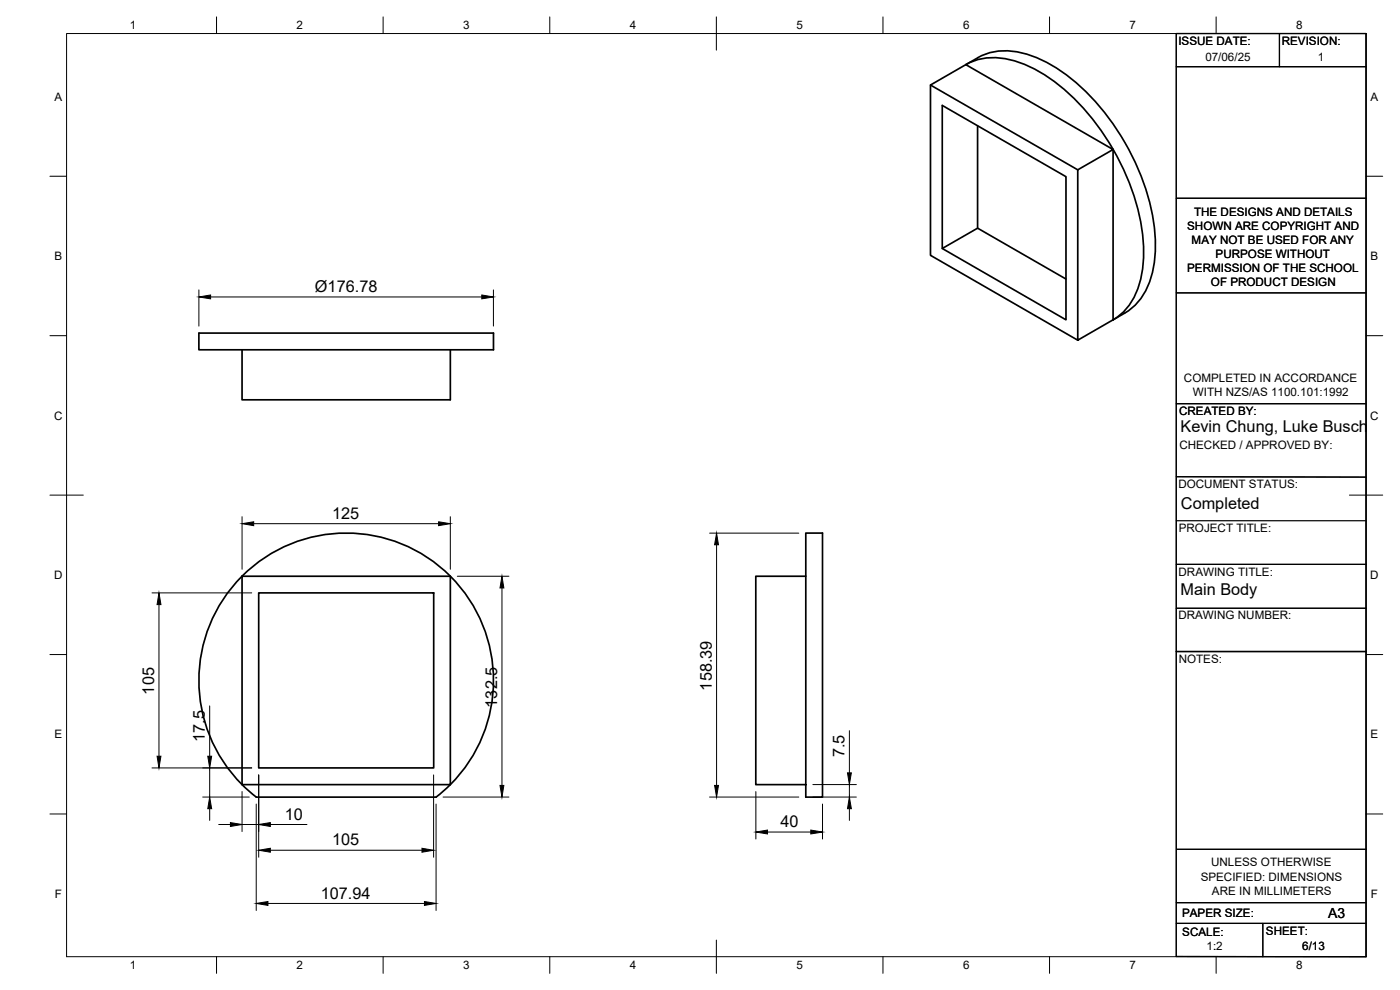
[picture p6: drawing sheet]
<svg xmlns="http://www.w3.org/2000/svg" width="420mm" height="297mm" viewBox="0 0 420 297" stroke-linecap="round" stroke-linejoin="round" font-family="sans-serif">
<!-- layer: Visible -->
<path d="M289.9 19.4a20 20 0 0 1 18.1 .1 57.5 57.5 0 0 1 24.5 22.8 63.3 63.3 0 0 1 10.7 35.6 23.6 23.6 0 0 1-6.3 16l-2.9 2.1M289.9 19.4a20.6 20.6 0 0 1 10.2-4.1 30.4 30.4 0 0 1 19.5 6.8 71.2 71.2 0 0 1 26.9 46.8 30.4 30.4 0 0 1-3.8 20.3 15.7 15.7 0 0 1-5.1 4.7l-3.6 2.1M279.3 25.5l44.1 25.5M293.4 37.7v30.8M334.1 44.9l-44.2-25.5-10.6 6.1v51.1l44.1 25.5 10.7-6.1v-51.1l-10.7 6.1v51.1M282.8 74.6l37.1 21.4v-43l-37.1-21.4v43l10.6-6.1 26.5 15.2M59.7 99.9h88.4v5.1h-88.4zM72.6 105v15h62.5v-15M72.6 172.9a44.2 44.2 0 0 1 64.5 2.1 44.2 44.2 0 0 1-6.2 64.2h-54a44.2 44.2 0 0 1-4.3-66.3zM72.6 172.9h62.5v62.5h-62.5zM77.6 177.9h52.6v52.5h-52.6zM241.8 172.9v-13h5v79.3h-5v-66.3h-15v62.5h15" fill="none" stroke="#000" stroke-width=".51"/>
<!-- layer: BORDER -->
<g fill="none" stroke="#000" stroke-width=".3">
<path d="M20 10.1h390v276.9h-390zM65 5.1v5M115 5.1v5M165 5.1v5M215 5.1v10M265 5.1v5M315 5.1v5M365 5.1v5M15 52.9h5M410 52.9h5M15 100.7h5M410 100.7h5"/>
<path d="M15 148.6h10M405 148.6h10M15 196.4h5M410 196.4h5M15 244.2h5M410 244.2h5M65 287v5M115 287v5M165 287v5M215 282.1v9.9M265 287v5M315 287v5"/>
<path d="M365 287v5"/>
</g>
<!-- layer: TITLEBLOCK -->
<g fill="none" stroke="#000" stroke-width=".36">
<path d="M353 10.1h57v276.9h-57zM384 10.1v9.9M353 20h57M353 59.5h57M353 87.9h57M353 121.1h57M353 156.2h57M353 143l57 .2M353 169.3h57M353 195.5h57M353 182.5h57M353.1 254.8h57"/>
<path d="M353 270.8h56.9M353 277.1h57M379 277.1v9.9"/>
</g>
<!-- layer: FD_Dimensions -->
<g fill="none" stroke="#000" stroke-width=".3">
<path d="M59.7 87v10.8M63.2 89.1h81.4M148.1 87v10.8M72.6 155v15.8M76.1 157.1h55.5M135.1 155v15.8M213 160h26.7M45.6 177.9h29.9M137.2 172.9h15.5M150.6 176.4v59.3M215.1 163.5v72.2M47.7 181.4v45.5"/>
<path d="M62.9 211.8v15.1M254.9 219.2v12.7M45.6 230.4h29.9M60.8 239.1h14M62.9 230.4v8.7M72.6 237.5v12M77.6 232.5v24.7M130.1 232.5v24.7M133 239.1h19.7M213 239.1h26.7M226.8 237.5v14.2M243.9 239.1h13.1"/>
<path d="M243.9 235.4h13.1M254.9 235.4v3.7M62.9 242.6v3.6M65.6 247.4h3.6M72.6 247.4h5M76.9 241.2v32M81.1 247.4h11M81.1 255.1h45.5M130.9 241.2v32M230.3 249.6h13M246.8 241.2v10.5M254.9 242.6v3.6"/>
<path d="M80.4 271.1h47"/>
</g>
<g fill="#000" stroke="#000" stroke-width=".3">
<path d="M59.7 89.1l3.5-.6v1.2zM144.6 88.5l3.5 .6-3.5 .6zM72.6 157.1l3.5-.5v1.1zM131.6 156.6l3.5 .5-3.5 .6zM150.6 172.9l.6 3.5h-1.1zM215.1 160l.5 3.5h-1.1zM47.7 177.9l.6 3.5h-1.2zM47.1 226.9h1.2l-.6 3.5zM62.4 226.9h1.1l-.6 3.5zM150.1 235.7h1.1l-.6 3.4zM214.5 235.7h1.1l-.5 3.4zM254.3 231.9h1.2l-.6 3.5z"/>
<path d="M62.9 239.1l.6 3.5h-1.1zM69.2 246.8l3.4 .6-3.4 .6zM77.6 247.4l3.5-.6v1.2zM77.6 255.1l3.5-.6v1.2zM126.6 254.5l3.5 .6-3.5 .6zM226.8 249.6l3.5-.5v1.1zM243.3 249.1l3.5 .5-3.5 .6zM254.9 239.1l.6 3.5h-1.2zM76.9 271.1l3.5-.6v1.2zM127.4 270.5l3.5 .6-3.5 .6z"/>
</g>
<g font-size="4.9">
<text x="94.5" y="87.6">Ø176.78</text>
<text x="354.3" y="129.7">Kevin Chung, Luke Busch</text>
<text x="99.7" y="155.7">125</text>
<text x="354.4" y="152.8">Completed</text>
<text x="354.3" y="178.5">Main Body</text>
<text x="46.2" y="208.4" transform="rotate(-90 46.2 208.4)">105</text>
<text x="213.6" y="207.2" transform="rotate(-90 213.6 207.2)">158.39</text>
<text x="149.2" y="212.3" transform="rotate(-90 149.2 212.3)">132.5</text>
<text x="61.5" y="222.5" transform="rotate(-90 61.5 222.5)">17.5</text>
<text x="253.4" y="227.2" transform="rotate(-90 253.4 227.2)">7.5</text>
<text x="85.5" y="245.9">10</text>
<text x="234.2" y="248.2">40</text>
<text x="99.7" y="253.6">105</text>
<text x="96.3" y="269.6">107.94</text>
</g>
<text font-size="4.2" x="398.6" y="275.5">A3</text>
<g font-size="3.5">
<text x="39" y="8.8">1</text>
<text x="89" y="8.8">2</text>
<text x="139" y="8.8">3</text>
<text x="189" y="8.8">4</text>
<text x="239" y="8.8">5</text>
<text x="289" y="8.8">6</text>
<text x="339" y="8.8">7</text>
<text x="389" y="8.8">8</text>
<text x="353.7" y="13.6">ISSUE DATE:</text>
<text x="384.7" y="13.6">REVISION:</text>
<text x="361.7" y="18.2">07/06/25</text>
<text x="395.5" y="18.2">1</text>
<text x="16.3" y="30.2">A</text>
<text x="411.3" y="30.2">A</text>
<text x="358.4" y="64.7">THE DESIGNS AND DETAILS</text>
<text x="356.3" y="68.9">SHOWN ARE COPYRIGHT AND</text>
<text x="357.6" y="73.1">MAY NOT BE USED FOR ANY</text>
<text x="364.8" y="77.4">PURPOSE WITHOUT</text>
<text x="16.3" y="78">B</text>
<text x="356.3" y="81.6">PERMISSION OF THE SCHOOL</text>
<text x="411.3" y="78">B</text>
<text x="363.4" y="85.8">OF PRODUCT DESIGN</text>
<text x="355.3" y="114.6">COMPLETED IN ACCORDANCE</text>
<text x="358" y="118.8">WITH NZS/AS 1100.101:1992</text>
<text x="16.2" y="125.9">C</text>
<text x="353.9" y="124.6">CREATED BY:</text>
<text x="411.2" y="125.9">C</text>
<text x="353.9" y="134.7">CHECKED / APPROVED BY:</text>
<text x="353.7" y="146.4">DOCUMENT STATUS:</text>
<text x="353.8" y="159.8">PROJECT TITLE:</text>
<text x="16.2" y="173.7">D</text>
<text x="353.7" y="172.7">DRAWING TITLE:</text>
<text x="411.2" y="173.7">D</text>
<text x="353.7" y="185.9">DRAWING NUMBER:</text>
<text x="353.8" y="198.9">NOTES:</text>
<text x="16.3" y="221.6">E</text>
<text x="411.3" y="221.6">E</text>
<text x="363.5" y="260">UNLESS OTHERWISE</text>
<text x="16.4" y="269.4">F</text>
<text x="360.3" y="264.2">SPECIFIED: DIMENSIONS</text>
<text x="363.7" y="268.4">ARE IN MILLIMETERS</text>
<text x="411.4" y="269.4">F</text>
<text x="354.8" y="275.2">PAPER SIZE:</text>
<text x="354.8" y="280.8">SCALE:</text>
<text x="379.9" y="280.6">SHEET:</text>
<text x="362.1" y="284.9">1:2</text>
<text x="364.1" y="284.9">.</text>
<text x="390.8" y="285">6/13</text>
<text x="39" y="290.8">1</text>
<text x="89" y="290.8">2</text>
<text x="139" y="290.8">3</text>
<text x="189" y="290.8">4</text>
<text x="239" y="290.8">5</text>
<text x="289" y="290.8">6</text>
<text x="339" y="290.8">7</text>
<text x="389" y="290.8">8</text>
</g>
</svg>
